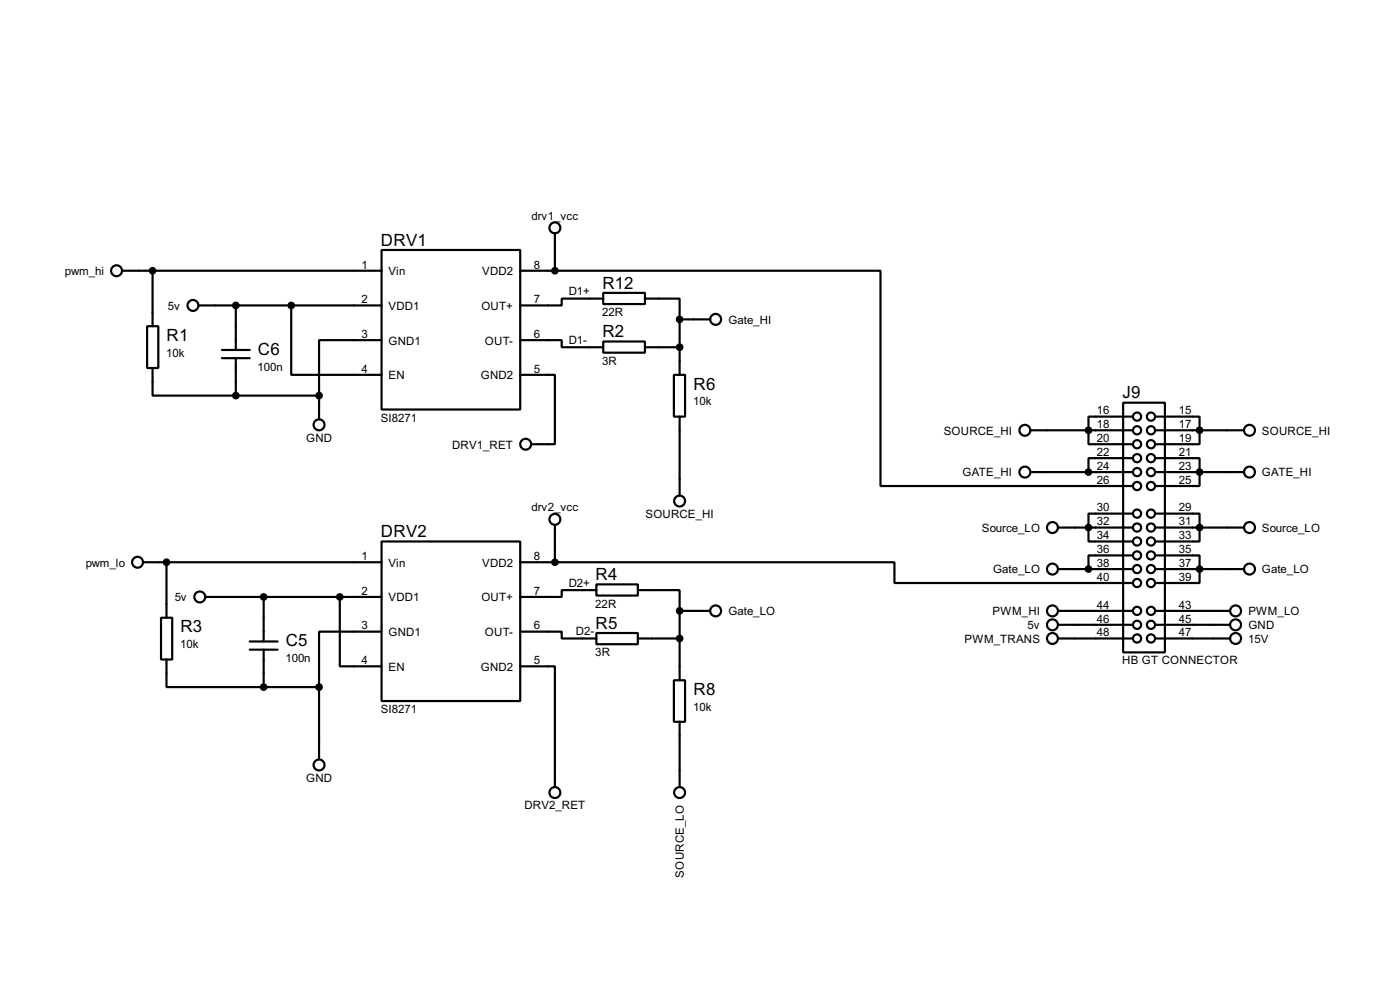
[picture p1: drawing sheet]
<svg xmlns="http://www.w3.org/2000/svg" width="256mm" height="180mm" viewBox="0 0 256 180" stroke-linecap="round" stroke-linejoin="round" font-family="sans-serif">
<g fill="none" stroke="#000" stroke-width=".4">
<path d="M22.4 49.6h47.5M27 59.7h2v7.7h-2zM28 49.6v10.1M36.4 55.9h33.5M43.2 55.9v8.2M53.4 55.9v12.7h16.5M69.9 45.8h25.4v29.2h-25.4zM95.3 49.6h6.4M101.7 49.6h59.6v39.4h46.3M101.7 42.7v6.9M110.5 53.6h7.7v2.1h-7.7zM110.5 54.7h-7.6v1.2h-7.6"/>
<path d="M118.2 54.7h6.3v3.8M124.5 58.5v10.1M124.5 58.5h5.6M28 67.4v5h15.2M40.7 64.1h5.1M40.7 65.6h5.1M43.2 65.6v6.8M43.2 72.4h15.3M58.5 72.4v4.4M69.9 62.3h-11.4v10.1M95.3 68.6h6.4v12.7h-4.4M95.3 62.3h7.6v1.3h7.6"/>
<path d="M110.5 62.5h7.7v2.1h-7.7zM118.2 63.6h6.3M123.5 68.6h2v7.7h-2zM124.5 76.3v14.4M188.8 78.8h18.8M205.8 73.7h7.6v45.7h-7.6zM207.6 76.3h-8.2v5h8.2M211.6 76.3h8.2v5h-8.2M211.6 78.8h16.3M69.9 99.1h25.4v29.2h-25.4zM101.7 96.1v6.8M188.8 86.4h18.8"/>
<path d="M193.9 96.6h13.7M207.6 83.9h-8.2v2.5M207.6 94h-8.2v5.1h8.2M211.6 83.9h8.2v5.1h-8.2M211.6 94h8.2v5.1h-8.2M211.6 86.4h16.3M211.6 96.6h16.3M26.2 102.9h43.7M29.5 113.1h2.1v7.6h-2.1zM30.5 102.9v10.2M37.6 109.3h32.3M45.8 117.4h5.1"/>
<path d="M45.8 118.9h5.1M48.3 109.3v8.1M48.3 118.9v6.9M62.3 109.3v12.7h7.6M69.9 115.6h-11.4v10.2M95.3 115.6h7.6v1.3h6.4M95.3 102.9h6.4M101.7 102.9h62.2v3.8h43.7M109.3 107h7.6v2h-7.6zM109.3 115.9h7.6v2h-7.6zM109.3 108h-6.4v1.3h-7.6M116.9 108h7.6v3.8"/>
<path d="M116.9 116.9h7.6M124.5 111.8h5.6M124.5 111.8v12.7M193.9 114.4h13.7M193.9 116.9h13.7M193.9 111.8h13.7M193.9 104.2h13.7M207.6 101.7h-8.2v2.5M211.6 101.7h8.2v5h-8.2M211.6 114.4h13.8M211.6 116.9h13.8M211.6 111.8h13.8"/>
<path d="M211.6 104.2h16.3M30.5 120.7v5.1h17.8M48.3 125.8h10.2M58.5 125.8v13.2M95.3 122h6.4v22.1M123.5 124.5h2v7.6h-2zM124.5 132.1v12"/>
<circle cx="21.3" cy="49.6" r="1"/>
<circle cx="35.3" cy="55.9" r="1"/>
<circle cx="101.6" cy="41.7" r="1"/>
<circle cx="131.1" cy="58.5" r="1"/>
<circle cx="58.4" cy="77.8" r="1"/>
<circle cx="187.7" cy="78.8" r="1"/>
<circle cx="208.3" cy="76.3" r=".75"/>
<circle cx="208.3" cy="78.8" r=".75"/>
<circle cx="210.8" cy="78.8" r=".75"/>
<circle cx="210.8" cy="76.3" r=".75"/>
<circle cx="228.9" cy="78.8" r="1"/>
<circle cx="96.3" cy="81.3" r="1"/>
<circle cx="101.6" cy="95.1" r="1"/>
<circle cx="124.5" cy="91.7" r="1"/>
<circle cx="187.7" cy="86.4" r="1"/>
<circle cx="192.8" cy="96.6" r="1"/>
<circle cx="208.3" cy="83.9" r=".75"/>
<circle cx="208.3" cy="86.4" r=".75"/>
<circle cx="208.3" cy="89" r=".75"/>
<circle cx="208.3" cy="99.1" r=".75"/>
<circle cx="208.3" cy="81.3" r=".75"/>
<circle cx="208.3" cy="94" r=".75"/>
<circle cx="208.3" cy="96.6" r=".75"/>
<circle cx="210.8" cy="86.4" r=".75"/>
<circle cx="210.8" cy="81.3" r=".75"/>
<circle cx="210.8" cy="99.1" r=".75"/>
<circle cx="210.8" cy="94" r=".75"/>
<circle cx="210.8" cy="96.6" r=".75"/>
<circle cx="210.8" cy="89" r=".75"/>
<circle cx="210.8" cy="83.9" r=".75"/>
<circle cx="228.9" cy="86.4" r="1"/>
<circle cx="228.9" cy="96.6" r="1"/>
<circle cx="25.2" cy="102.9" r="1"/>
<circle cx="36.6" cy="109.3" r="1"/>
<circle cx="131.1" cy="111.8" r="1"/>
<circle cx="192.8" cy="116.9" r="1"/>
<circle cx="192.8" cy="111.8" r="1"/>
<circle cx="192.8" cy="114.4" r="1"/>
<circle cx="192.8" cy="104.2" r="1"/>
<circle cx="208.3" cy="101.7" r=".75"/>
<circle cx="208.3" cy="104.2" r=".75"/>
<circle cx="208.3" cy="116.9" r=".75"/>
<circle cx="208.3" cy="114.4" r=".75"/>
<circle cx="208.3" cy="106.7" r=".75"/>
<circle cx="208.3" cy="111.8" r=".75"/>
<circle cx="210.8" cy="101.7" r=".75"/>
<circle cx="210.8" cy="111.8" r=".75"/>
<circle cx="210.8" cy="114.4" r=".75"/>
<circle cx="210.8" cy="104.2" r=".75"/>
<circle cx="210.8" cy="106.7" r=".75"/>
<circle cx="210.8" cy="116.9" r=".75"/>
<circle cx="226.3" cy="114.4" r="1"/>
<circle cx="226.3" cy="111.8" r="1"/>
<circle cx="226.3" cy="116.9" r="1"/>
<circle cx="228.9" cy="104.2" r="1"/>
<circle cx="58.4" cy="140" r="1"/>
<circle cx="101.6" cy="145.1" r="1"/>
<circle cx="124.5" cy="145.1" r="1"/>
</g>
<g fill="#000" stroke="#000" stroke-width=".4">
<circle cx="27.9" cy="49.6" r=".5"/>
<circle cx="43.2" cy="55.9" r=".5"/>
<circle cx="53.3" cy="55.9" r=".5"/>
<circle cx="101.6" cy="49.6" r=".5"/>
<circle cx="124.5" cy="58.5" r=".5"/>
<circle cx="43.2" cy="72.4" r=".5"/>
<circle cx="58.4" cy="72.4" r=".5"/>
<circle cx="124.5" cy="63.6" r=".5"/>
<circle cx="199.4" cy="78.8" r=".5"/>
<circle cx="219.7" cy="78.8" r=".5"/>
<circle cx="199.4" cy="86.4" r=".5"/>
<circle cx="199.4" cy="96.6" r=".5"/>
<circle cx="219.7" cy="86.4" r=".5"/>
<circle cx="219.7" cy="96.6" r=".5"/>
<circle cx="30.5" cy="102.9" r=".5"/>
<circle cx="48.3" cy="109.3" r=".5"/>
<circle cx="62.2" cy="109.3" r=".5"/>
<circle cx="101.6" cy="102.9" r=".5"/>
<circle cx="124.5" cy="111.8" r=".5"/>
<circle cx="124.5" cy="116.9" r=".5"/>
<circle cx="199.4" cy="104.2" r=".5"/>
<circle cx="219.7" cy="104.2" r=".5"/>
<circle cx="48.3" cy="125.8" r=".5"/>
<circle cx="58.4" cy="125.8" r=".5"/>
</g>
<g font-size="3.5">
<text x="69.8" y="45">DRV1</text>
<text x="110.4" y="52.8">R12</text>
<text x="30.5" y="62.4">R1</text>
<text x="47.3" y="64.9">C6</text>
<text x="110.4" y="61.7">R2</text>
<text x="127.1" y="71.3">R6</text>
<text x="205.6" y="72.9">J9</text>
<text x="69.8" y="98.3">DRV2</text>
<text x="109.1" y="106.2">R4</text>
<text x="33.1" y="115.8">R3</text>
<text x="52.4" y="118.3">C5</text>
<text x="109.1" y="115.1">R5</text>
<text x="127.1" y="127.2">R8</text>
</g>
<g font-size="2.4">
<text x="97.4" y="40.2">drv1_vcc</text>
<text x="11.9" y="50.4">pwm_hi</text>
<text x="66.2" y="49.2">1</text>
<text x="71.2" y="50.4">Vin</text>
<text x="88.3" y="50.4">VDD2</text>
<text x="97.8" y="49.2">8</text>
<text x="30.8" y="56.7">5v</text>
<text x="66.2" y="55.5">2</text>
<text x="71.2" y="56.7">VDD1</text>
<text x="88.2" y="56.7">OUT+</text>
<text x="97.8" y="55.5">7</text>
<text x="104.2" y="54">D1+</text>
<text x="110.3" y="57.9">22R</text>
<text x="133.4" y="59.3">Gate_HI</text>
<text x="30.5" y="65.4">10k</text>
<text x="66.2" y="61.9">3</text>
<text x="71.2" y="63.1">GND1</text>
<text x="88.8" y="63.1">OUT-</text>
<text x="97.8" y="61.9">6</text>
<text x="104.2" y="63">D1-</text>
<text x="47.2" y="67.9">100n</text>
<text x="66.2" y="68.2">4</text>
<text x="71.2" y="69.4">EN</text>
<text x="88.1" y="69.4">GND2</text>
<text x="97.8" y="68.2">5</text>
<text x="110.3" y="66.7">3R</text>
<text x="69.7" y="77.2">SI8271</text>
<text x="127" y="74.2">10k</text>
<text x="201" y="75.8">16</text>
<text x="216" y="75.8">15</text>
<text x="56.1" y="80.8">GND</text>
<text x="82.8" y="82.1">DRV1_RET</text>
<text x="172.9" y="79.6">SOURCE_HI</text>
<text x="201" y="78.3">18</text>
<text x="201" y="80.9">20</text>
<text x="201" y="83.5">22</text>
<text x="216" y="78.3">17</text>
<text x="216" y="80.9">19</text>
<text x="216" y="83.5">21</text>
<text x="231.2" y="79.6">SOURCE_HI</text>
<text x="176.3" y="87.2">GATE_HI</text>
<text x="201" y="86">24</text>
<text x="201" y="88.5">26</text>
<text x="216" y="86">23</text>
<text x="216" y="88.5">25</text>
<text x="231.2" y="87.2">GATE_HI</text>
<text x="97.4" y="93.6">drv2_vcc</text>
<text x="118.2" y="94.8">SOURCE_HI</text>
<text x="201" y="93.6">30</text>
<text x="216" y="93.6">29</text>
<text x="179.9" y="97.4">Source_LO</text>
<text x="201" y="96.2">32</text>
<text x="201" y="98.7">34</text>
<text x="201" y="101.2">36</text>
<text x="216" y="96.2">31</text>
<text x="216" y="98.7">33</text>
<text x="216" y="101.2">35</text>
<text x="231.2" y="97.4">Source_LO</text>
<text x="15.7" y="103.7">pwm_lo</text>
<text x="66.2" y="102.5">1</text>
<text x="71.2" y="103.7">Vin</text>
<text x="88.3" y="103.7">VDD2</text>
<text x="97.8" y="102.5">8</text>
<text x="104.2" y="107.4">D2+</text>
<text x="181.9" y="105">Gate_LO</text>
<text x="201" y="103.8">38</text>
<text x="201" y="106.3">40</text>
<text x="216" y="103.8">37</text>
<text x="216" y="106.3">39</text>
<text x="231.2" y="105">Gate_LO</text>
<text x="32" y="110.1">5v</text>
<text x="66.2" y="108.9">2</text>
<text x="71.2" y="110.1">VDD1</text>
<text x="88.2" y="110.1">OUT+</text>
<text x="97.8" y="108.9">7</text>
<text x="109.1" y="111.2">22R</text>
<text x="133.4" y="112.6">Gate_LO</text>
<text x="181.8" y="112.6">PWM_HI</text>
<text x="201" y="114">46</text>
<text x="201" y="111.4">44</text>
<text x="216" y="114">45</text>
<text x="216" y="111.4">43</text>
<text x="228.7" y="112.6">PWM_LO</text>
<text x="33" y="118.7">10k</text>
<text x="66.2" y="115.2">3</text>
<text x="71.2" y="116.4">GND1</text>
<text x="88.8" y="116.4">OUT-</text>
<text x="97.8" y="115.2">6</text>
<text x="105.5" y="116.3">D2-</text>
<text x="176.7" y="117.7">PWM_TRANS</text>
<text x="188.3" y="115.2">5v</text>
<text x="201" y="116.5">48</text>
<text x="216" y="116.5">47</text>
<text x="228.7" y="117.7">15V</text>
<text x="228.7" y="115.2">GND</text>
<text x="52.3" y="121.2">100n</text>
<text x="66.2" y="121.6">4</text>
<text x="71.2" y="122.8">EN</text>
<text x="88.1" y="122.8">GND2</text>
<text x="97.8" y="121.6">5</text>
<text x="109.1" y="120.1">3R</text>
<text x="205.6" y="121.6">HB GT CONNECTOR</text>
<text x="69.7" y="130.5">SI8271</text>
<text x="127" y="130.1">10k</text>
<text x="56.1" y="143.1">GND</text>
<text x="96.1" y="148.2">DRV2_RET</text>
<text x="125.3" y="160.6" transform="rotate(-90 125.3 160.6)">SOURCE_LO</text>
</g>
</svg>
